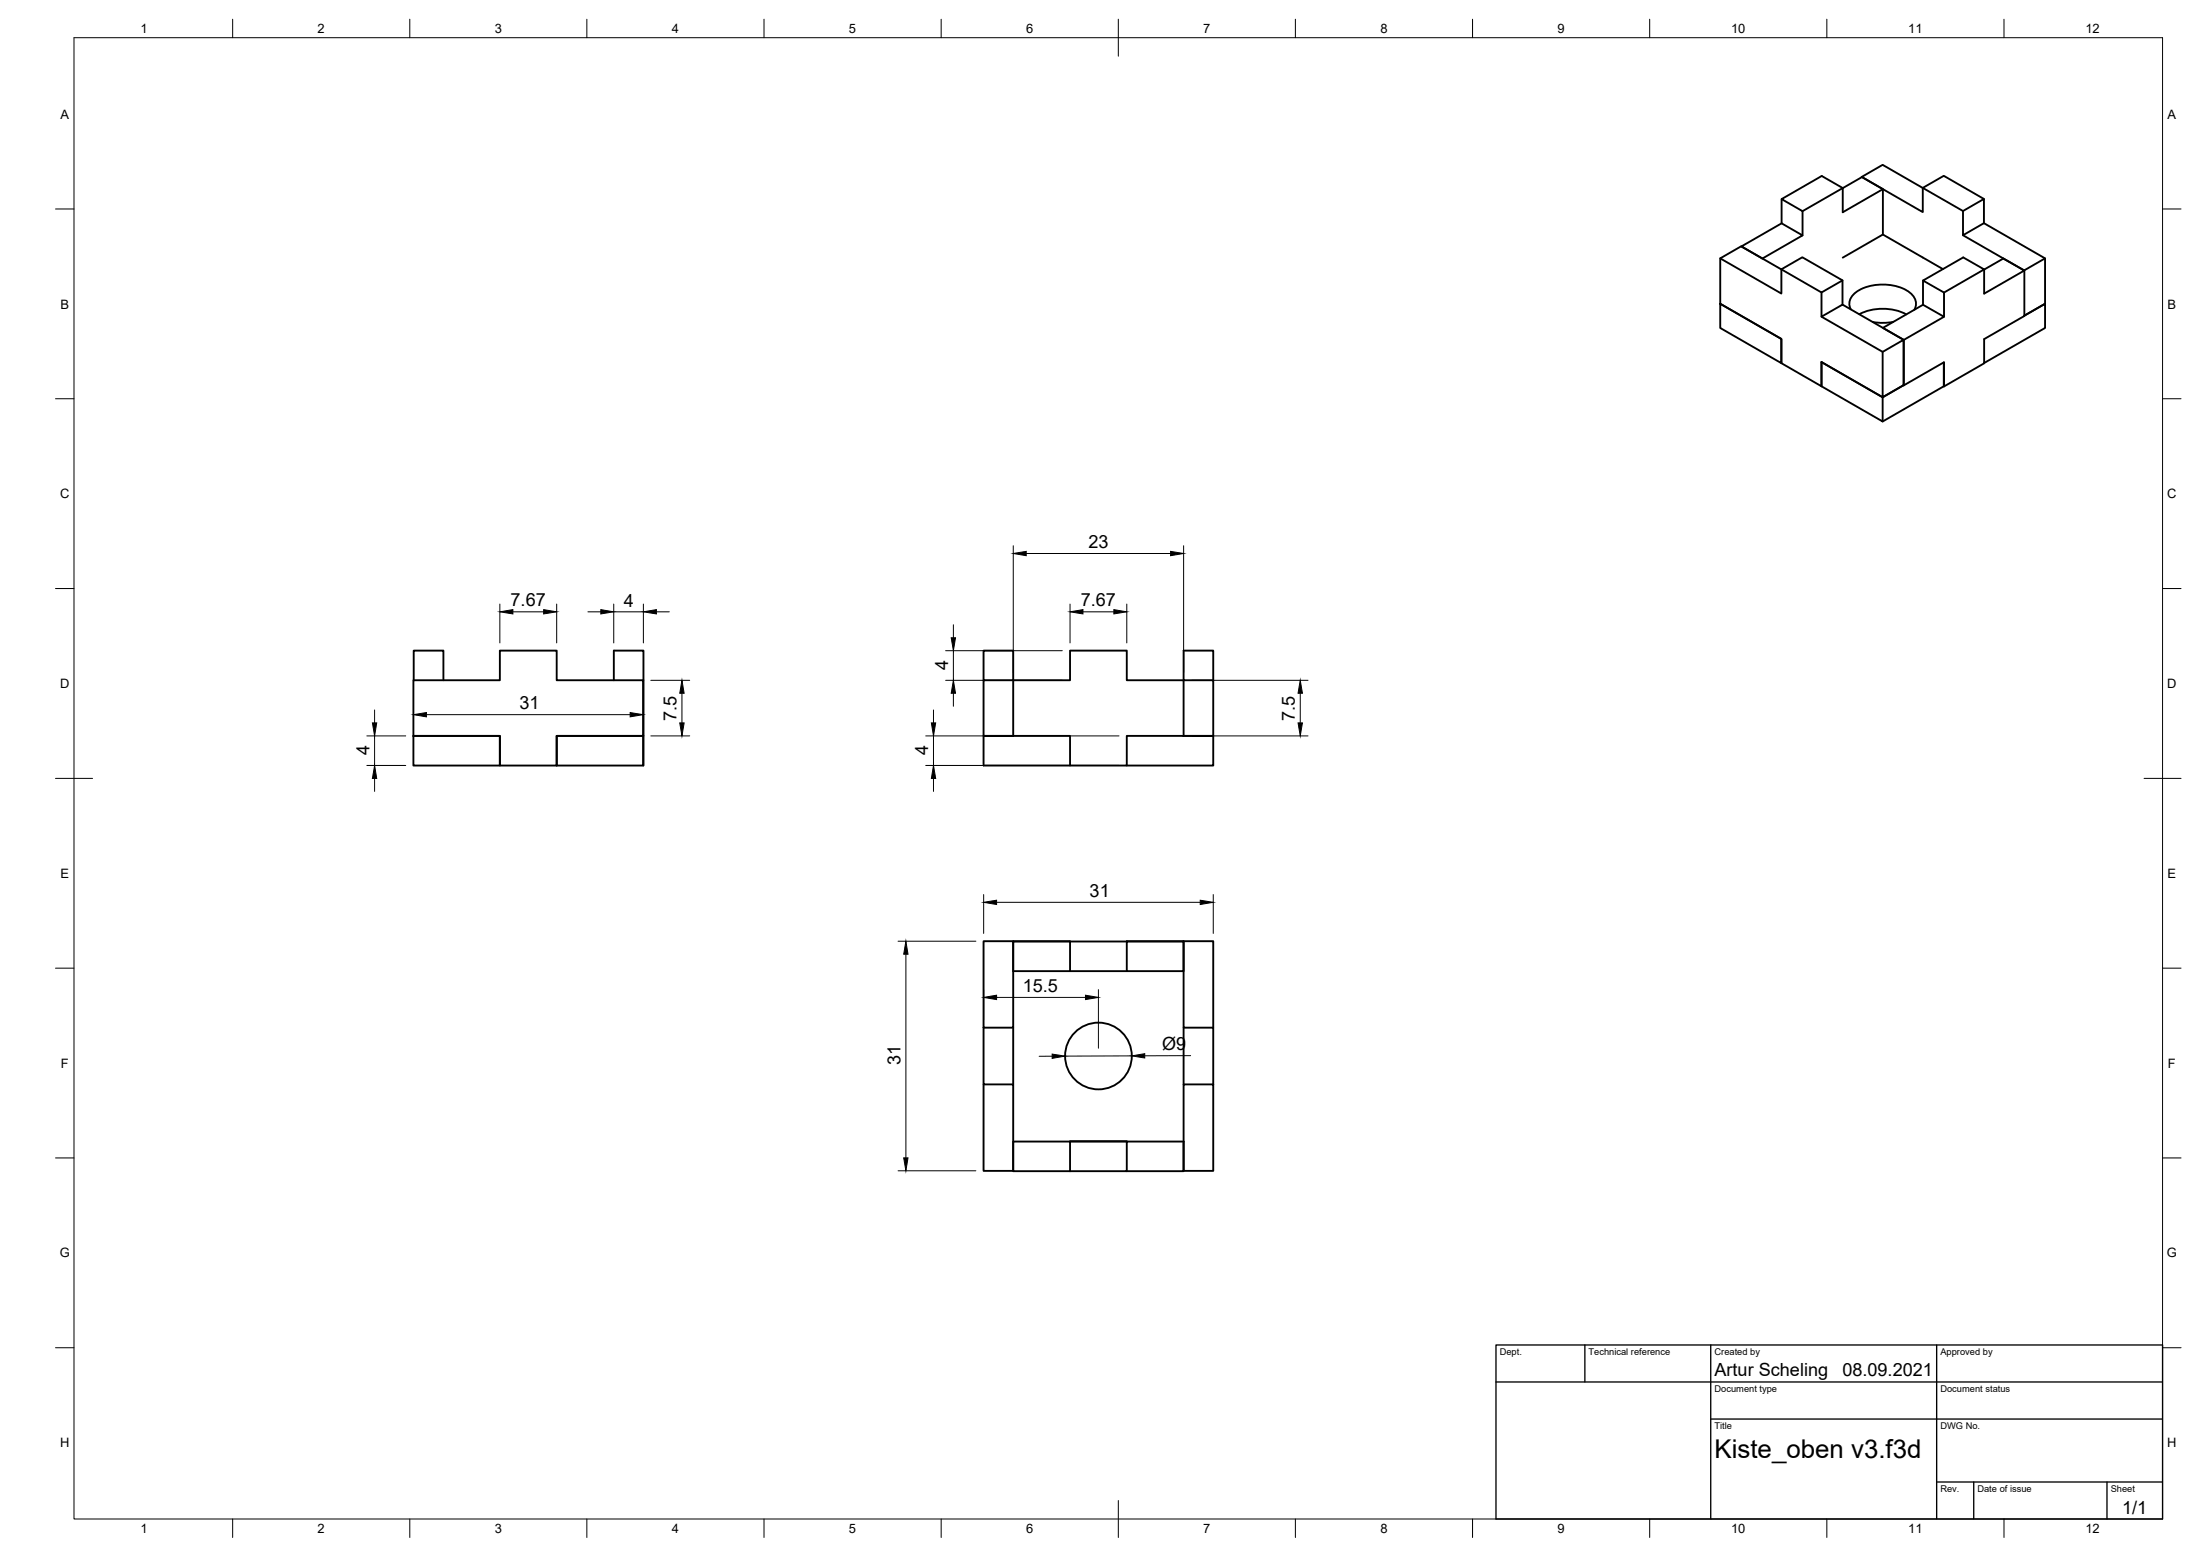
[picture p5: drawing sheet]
<svg xmlns="http://www.w3.org/2000/svg" width="594mm" height="420mm" viewBox="0 0 594 420" stroke-linecap="round" stroke-linejoin="round" font-family="sans-serif">
<g fill="none" stroke="#000" stroke-width=".51">
<path d="M481.1 53.8v6.5l5.6 3.3-10.8 6.2-5.7-3.3 10.9-6.2M486.7 57l16.1-9.2 5.6 3.3v12.2l-10.8 6.3M502.7 47.8l5.7-3.3 21.7 12.5 5.6-3.3v6.6M502.7 47.8l16.5 9.5v-6.6l5.7-3.2 10.8 6.2M508.4 51.1l-10.8 6.2v-6.5l-5.7-3.3-10.8 6.3 5.6 3.2v6.6M530.1 57v6.5l5.6-3.2 16.5 9.5M464.5 69.8l16.5 9.5v-6.6l5.7-3.2 10.8 6.2M481 72.7l-10.8-6.2-5.7 3.3v12.2l16.5 9.5v6.6l10.9 6.2v-6.5M481 72.7l10.9 6.3 5.6-3.3v6.6M491.9 79v6.5l5.6-3.2 16.5 9.5M508.4 63.3l16.3 9.4M519.3 75.8v6.5l5.7 3.2-10.9 6.3"/>
<path d="M525 79l10.8-6.3-5.7-3.2-10.8 6.3 5.7 3.2v6.5M530.1 63.5l16.5 9.5 5.6-3.2v12.2l-5.5 3.2 5.5-3.2v6.6l-16.4 9.4M535.8 72.7l5.2-2.9 5.7 3.2-10.9 6.3zM546.7 73v12.3l-10.9 6.3v6.5l-10.9 6.2M464.5 82l16.5 9.5v6.6l-16.5-9.5zM491.9 85.5l16.5 9.5 5.6-3.2v12.2M491.9 97.8v6.5l16.5 9.5v-6.5l5.6-3.3M491.9 97.8l16.5 9.5M499.8 83.5a3.9 3.9 0 0 1 2.4-5.3 13.9 13.9 0 0 1 13.3 .7 3.6 3.6 0 0 1 1.4 4.7M502.1 84.9a14.2 14.2 0 0 1 12.7 0M508.4 95v12.3l5.6-3.3M511.2 86.9a15.4 15.4 0 0 1-5.4 .1"/>
<path d="M519.3 82.3l-10.9 6.2 5.7 3.3v12.3M524.9 97.9v6.4l-16.5 9.5M514 104l11-6.2v6.6M111.6 183.7h23.4v-8h15.3v8h23.4v15h-23.4v8h-15.3v-8h-23.4zM111.6 198.7h23.4v8h-23.4zM111.7 183.7v-8h8v8M150.3 198.7h23.4v8h-23.4zM165.8 183.7v-8h8v8M173.7 198.7v8M173.7 183.7l.1 15M265.6 183.7h8v-8h-8v23h8h-8v8h23.3M273.6 183.7h15.3v-8h15.4v8h15.3v15h-15.3v8h-15.4v-8h-15.3z"/>
<path d="M319.6 198.7h8v8h-23.3M327.6 183.7v-8h-8v8h8v15h-8M265.6 254.1h8v23.4h-8zM273.6 254.1h15.3l-15.3 .1v8h15.3v-8h15.4M304.3 254.2h15.3v8h-15.3zM319.6 254.1v23.4h8v15.3M319.6 254.1h8v23.4M319.6 254.1l-15.3 .1M265.6 277.5v15.3h8v23.4h-8v-23.4M273.6 277.5v15.3M288.9 262.2h15.4M319.6 277.5v15.3"/>
<path d="M319.6 292.8h8v23.4h-8zM273.6 308.3h15.3v8h-15.3zM288.9 316.3h15.4v-8h15.3v8h-15.3M288.9 308.2l15.4 .1z"/>
<circle cx="296.6" cy="285.1" r="9"/>
</g>
<g fill="none" stroke="#000" stroke-width=".27">
<path d="M20 10.2h564v400h-564zM62.8 5.2v5M110.7 5.2v5M158.5 5.2v5M206.3 5.2v5M254.1 5.2v5M302 5.2v10M349.8 5.2v5M397.6 5.2v5M445.5 5.2v5M493.3 5.2v5M541.1 5.2v5"/>
<path d="M15 56.4h5M584 56.4h5M15 107.7h5M584 107.7h5M15 158.9h5M273.6 147.4v34.2M277.1 149.5h39M319.6 147.4v34.2M584 158.9h5M135 163.1v10.5M138.5 165.2h8.3M150.3 163.1v10.5"/>
<path d="M158.7 165.2h3.5M165.7 165.2h8M165.7 163.1v10.5M173.7 163.1v10.5M177.2 165.2h3.5M255.4 175.7h31.5M257.5 168.7v3.5M257.5 175.7v8M288.9 163.1v10.5M292.4 165.2h8.4M304.3 163.1v10.5M99.1 198.7h10.5"/>
<path d="M101.2 191.7v3.5M101.2 198.7v8M115.1 193h55.1M175.7 198.7h10.5M175.7 183.7h10.5M184.1 187.2v8M250 198.7h52.2M252.1 191.7v3.5M252.1 198.7v8M255.4 183.7h31.5M257.5 187.2v3.5M321.7 198.7h31.5"/>
<path d="M321.7 183.7h31.5M351.1 187.2v8M15 210.2h10M99.1 206.7h10.5M101.2 210.2v3.5M250 206.7h52.2M252.1 210.2v3.5M579 210.2h10M242.5 254.1h21M244.6 257.7v55M265.6 241.6v10.5M269.1 243.6h55"/>
<path d="M327.6 241.6v10.5M15 261.4h5M265.6 267.2v8.2M269.1 269.3h24M296.6 267.2v15.8M584 261.4h5M284.1 285.2h-3.5M305.6 285.1l-18 .1M321.5 285.1h-12.4M15 312.7h5M242.5 316.1h21M584 312.7h5"/>
<path d="M15 363.9h5M584 363.9h5M62.8 410.2v5M110.7 410.2v5M158.5 410.2v5M206.3 410.2v5M254.1 410.2v5M302 405.2v10M349.8 410.2v5M397.6 410.2v5M445.5 410.2v5M493.3 410.2v5"/>
<path d="M541.1 410.2v5"/>
</g>
<path d="M404 363.2h180v47h-180zM404 373.2h180M428 363.2v10M462 363.2v47M523 363.2v47M462 383.2h122M523 400.2h61M533 400.2v10M569 400.2v10" fill="none" stroke="#000" stroke-width=".36"/>
<g fill="#000" stroke="#000" stroke-width=".27">
<path d="M273.6 149.5l3.5-.6v1.2zM316.1 148.9l3.5 .6-3.5 .6zM135 165.2l3.5-.6v1.2zM146.8 164.6l3.5 .6-3.5 .6zM162.2 164.6l3.5 .6-3.5 .6zM173.7 165.2l3.5-.6v1.2zM256.9 172.2h1.1l-.5 3.5zM288.9 165.2l3.5-.6v1.2zM300.8 164.6l3.5 .6-3.5 .6zM100.6 195.2h1.1l-.5 3.5zM111.7 193l3.4-.6v1.2zM170.2 192.4l3.5 .6-3.5 .6z"/>
<path d="M183.6 195.2h1.1l-.6 3.5zM184.1 183.7l.6 3.5h-1.1zM251.5 195.2h1.2l-.6 3.5zM257.5 183.7l.5 3.5h-1.1zM350.5 195.2h1.2l-.6 3.5zM351.1 183.7l.6 3.5h-1.2zM101.2 206.7l.5 3.5h-1.1zM252.1 206.7l.6 3.5h-1.2zM244.6 254.1l.6 3.6h-1.2zM265.6 243.6l3.5-.5v1.1zM324.1 243.1l3.5 .5-3.5 .6zM265.6 269.3l3.5-.6v1.2z"/>
<path d="M293.1 268.7l3.5 .6-3.5 .6zM284.1 284.6l3.5 .6-3.5 .6zM305.6 285.1l3.5-.6v1.2zM244 312.7h1.2l-.6 3.4z"/>
</g>
<text font-size="7" x="463" y="393.7">Kiste_oben v3.f3d</text>
<g font-size="4.9">
<text x="293.9" y="148">23</text>
<text x="137.9" y="163.7">7.67</text>
<text x="168.5" y="163.8">4</text>
<text x="291.8" y="163.7">7.67</text>
<text x="256.1" y="181" transform="rotate(-90 256.1 181)">4</text>
<text x="140.3" y="191.5">31</text>
<text x="182.7" y="194.6" transform="rotate(-90 182.7 194.6)">7.5</text>
<text x="349.7" y="194.6" transform="rotate(-90 349.7 194.6)">7.5</text>
<text x="99.8" y="204" transform="rotate(-90 99.8 204)">4</text>
<text x="250.7" y="204" transform="rotate(-90 250.7 204)">4</text>
<text x="294.2" y="242.2">31</text>
<text x="276.2" y="267.9">15.5</text>
<text x="243.2" y="287.5" transform="rotate(-90 243.2 287.5)">31</text>
<text x="313.8" y="283.5">Ø9</text>
<text x="463" y="371.7">Artur Scheling</text>
<text x="497.5" y="371.7">08.09.2021</text>
<text x="573.1" y="408.8">1/1</text>
</g>
<g font-size="3.5">
<text x="37.9" y="8.9">1</text>
<text x="85.8" y="8.9">2</text>
<text x="133.6" y="8.9">3</text>
<text x="181.4" y="8.9">4</text>
<text x="229.3" y="8.9">5</text>
<text x="277.1" y="8.9">6</text>
<text x="324.9" y="8.9">7</text>
<text x="372.7" y="8.9">8</text>
<text x="420.6" y="8.9">9</text>
<text x="467.4" y="8.9">10</text>
<text x="515.3" y="8.9">11</text>
<text x="563.1" y="8.9">12</text>
<text x="16.3" y="32">A</text>
<text x="585.3" y="32">A</text>
<text x="16.3" y="83.3">B</text>
<text x="585.3" y="83.3">B</text>
<text x="16.2" y="134.6">C</text>
<text x="585.2" y="134.6">C</text>
<text x="16.2" y="185.8">D</text>
<text x="585.2" y="185.8">D</text>
<text x="16.3" y="237">E</text>
<text x="585.3" y="237">E</text>
<text x="16.4" y="288.3">F</text>
<text x="585.4" y="288.3">F</text>
<text x="16.1" y="339.6">G</text>
<text x="585.1" y="339.6">G</text>
<text x="16.2" y="390.8">H</text>
<text x="585.2" y="390.8">H</text>
<text x="37.9" y="413.9">1</text>
<text x="85.8" y="413.9">2</text>
<text x="133.6" y="413.9">3</text>
<text x="181.4" y="413.9">4</text>
<text x="229.3" y="413.9">5</text>
<text x="277.1" y="413.9">6</text>
<text x="324.9" y="413.9">7</text>
<text x="372.7" y="413.9">8</text>
<text x="420.6" y="413.9">9</text>
<text x="467.4" y="413.9">10</text>
<text x="515.3" y="413.9">11</text>
<text x="563.1" y="413.9">12</text>
</g>
<g font-size="2.5">
<text x="405" y="366">Dept.</text>
<text x="429" y="366">Technical reference</text>
<text x="463" y="366">Created by</text>
<text x="524" y="366">Approved by</text>
<text x="463" y="376">Document type</text>
<text x="524" y="376">Document status</text>
<text x="463" y="386">Title</text>
<text x="524" y="386">DWG No.</text>
<text x="524" y="403">Rev.</text>
<text x="534" y="403">Date of issue</text>
<text x="570" y="403">Sheet</text>
</g>
</svg>
